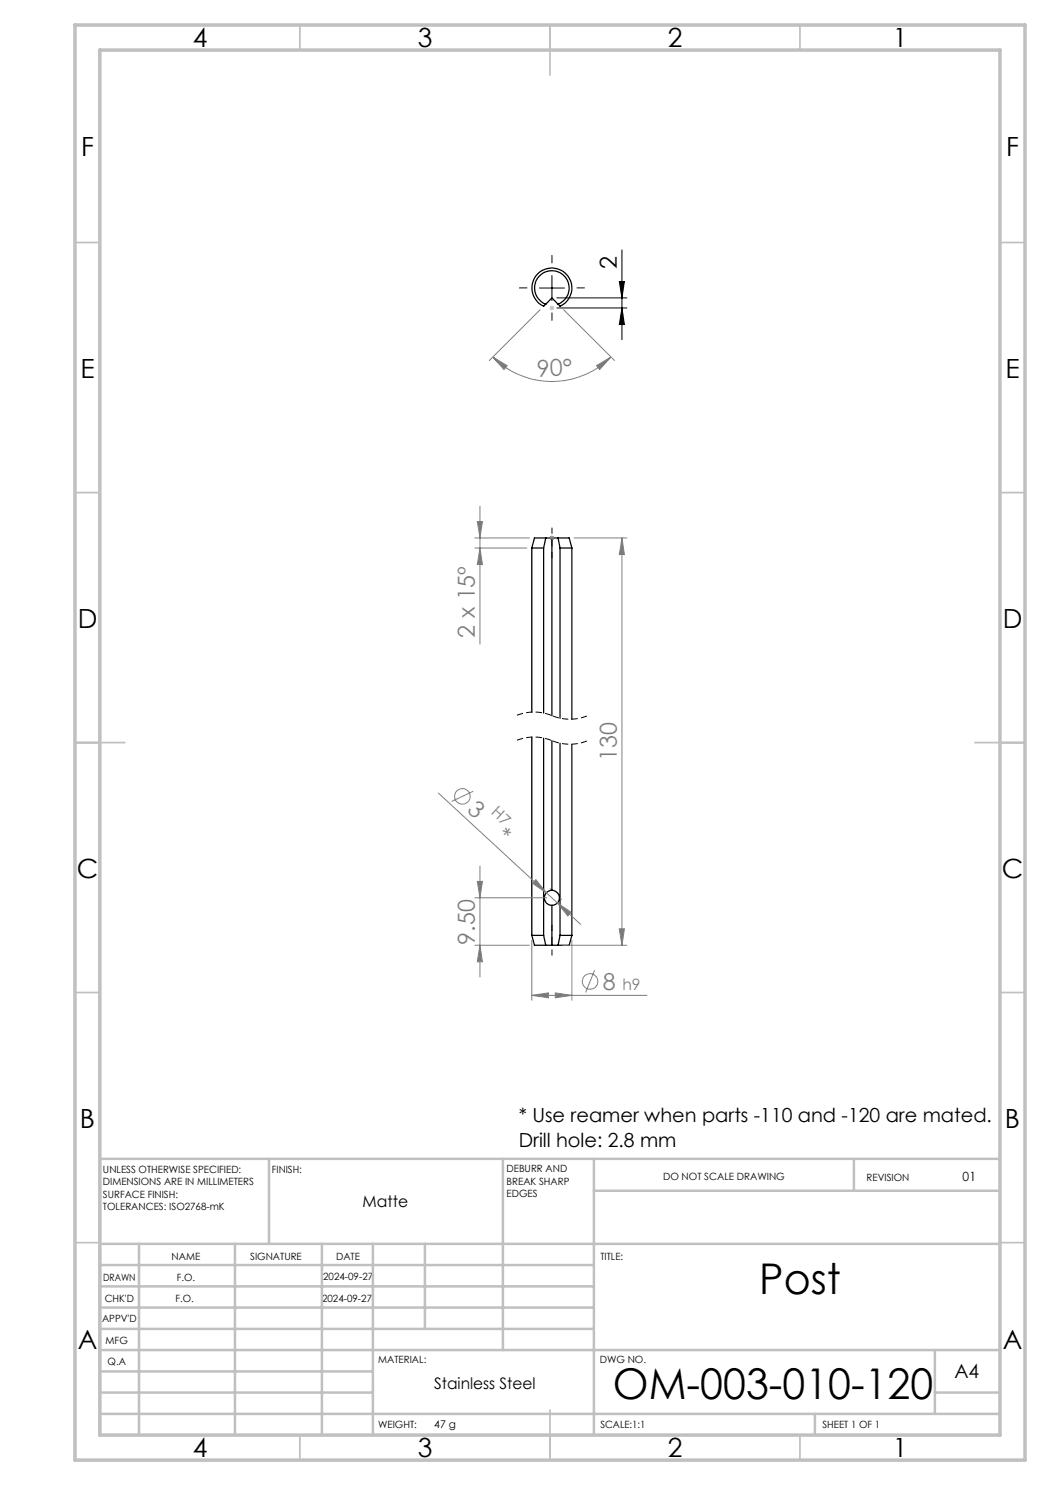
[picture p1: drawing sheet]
<svg xmlns="http://www.w3.org/2000/svg" width="210mm" height="297mm" viewBox="0 0 210 297" stroke-linecap="round" stroke-linejoin="round" font-family="sans-serif">
<g fill="none" stroke="#000" stroke-width=".25">
<path d="M109.1 60.9l-.4 .3a4 4 0 0 1-1.5-6.1 4 4 0 0 1 6.3 0 4 4 0 0 1-1.5 6.1l-.4-.3M109.1 60.9a3.5 3.5 0 0 1-1.5-5.4 3.5 3.5 0 0 1 5.6 0 3.5 3.5 0 0 1-1.6 5.4M109.1 60.9l1.3-1.3 1.2 1.3M106.4 109.6h2.3M106.4 109.6v32.8M108.7 109.6v33M109.1 107.6h-2.2l-.5 2M109.1 107.6l-.4 2M109.1 107.6h2.5M110.4 107.6v35.6M111.6 107.6h2.2l.6 2M111.6 107.6l.4 2"/>
<path d="M112 109.6h2.4M112 109.6v34M114.4 109.6v34.3M106.4 147.4v39.7M108.7 147.6v39.5M110.4 148.1v30M112 148.7v38.4M114.4 148.9v38.2M110.4 178.1a1.5 1.5 0 0 0-1.5 1.5 1.5 1.5 0 0 0 1.5 1.5M110.4 178.1a1.5 1.5 0 0 1 1.5 1.5 1.5 1.5 0 0 1-1.5 1.5M106.4 187.1h2.3M106.4 187.1l.5 2h2.2"/>
<path d="M108.7 187.1l.4 2M109.1 189.1h2.5M110.4 181.1v8M112 187.1h2.4M112 187.1l-.4 2M114.4 187.1l-.6 2h-2.2"/>
</g>
<g fill="none" stroke="#808080" stroke-width=".2">
<path d="M98.6 71.4l2.8 1.7-.6 .8zM98.6 71.4a16.6 16.6 0 0 0 23.6 0M108 61.9l-10.1 10.2M112.7 61.9l10.2 10.2M119.3 73.1l2.9-1.7-2.3 2.5zM95 107.6h10.9M95 109.6h10.4M95.5 104.3h1l-.5 3.3zM96 101.2v27.6M96 109.6l.5 3.3h-1zM109.9 107.6h1M110 107.2l.7 .7"/>
<path d="M110.4 107.1v1M110.7 107.2l-.7 .7M114.8 107.6h10.6M124.4 107.6v81.5M124.4 107.6l.5 3.3h-1zM87.7 158.6l23.8 22M94.7 158.3l-4.4 2M95 179.6h14.4M95.5 176.3h1l-.5 3.3zM96 173.2v22.2M107.2 175.9l2.1 2.6-2.8-1.8zM110 177.8h.1"/>
<path d="M112.1 179.8h.1M95 189.1h10.9M96 189.1l.5 3.3h-1zM106.4 199.1l3.3-.5v1zM106.4 188.1v12M106.4 199.1h23M111.1 198.6l3.3 .5-3.3 .5zM111.5 180.6l2.7 1.9-.6 .7zM111.5 180.6l4.6 4.3M112.6 189.1h12.8M114.4 188.1v12M118.9 194.1l-1.8 4.4"/>
<path d="M123.9 185.8h1l-.5 3.3z"/>
<circle cx="92.5" cy="159.3" r="1.57"/>
<circle cx="118" cy="196.3" r="1.56"/>
</g>
<path d="M110.4 148.1a9.3 9.3 0 0 0-7.2 0M110.4 143.1a9.3 9.3 0 0 0-7.2 0M117.6 148.1a9.3 9.3 0 0 1-7.2 0M117.6 143.1a9.3 9.3 0 0 1-7.2 0" fill="none" stroke="#000" stroke-width=".2" stroke-dasharray="1.3 .6" stroke-dashoffset="-.2" stroke-linecap="butt"/>
<path d="M107.9 57.6h5M110.4 55.1v5M111.4 59.6h14M123.9 56.3h1l-.5 3.3zM124.4 50v17.9M111.4 61.6h14M124.4 61.6l.5 3.3h-1z" fill="none" stroke="#000" stroke-width=".2"/>
<path d="M109.9 61.6h1M110 61.2l.7 .7M110.4 61.1v1M110.7 61.2l-.7 .7" fill="none" stroke="#c0c0c0" stroke-width=".2"/>
<path d="M110.4 111.6v-6M110.4 185v6" fill="none" stroke="#000" stroke-width=".2" stroke-dasharray="15.2 1.3 1.3 1.3" stroke-dashoffset="14.1"/>
<path d="M105.4 57.6h-1.5M110.4 52.6v-1.5M115.4 57.6h1.5M110.4 62.6v1.5" fill="none" stroke="#000" stroke-width=".2" stroke-dasharray="15.2 1.3 1.3 1.3"/>
<g fill="none" stroke="#c0c0c0" stroke-width=".35">
<path d="M60 5v5M110 5v10M160 5v5M15 48.5h5M200 48.5h5M15 98.5h5M200 98.5h5M15 148.5h10M195 148.5h10M15 198.5h5M200 198.5h5M15 248.5h5"/>
<path d="M200 248.5h5M60 287v5M110 282v10M160 287v5"/>
</g>
<g fill="none" stroke="#c0c0c0" stroke-width=".5">
<path d="M53.8 231.8v17M100.6 231.8v38.2M118.8 231.8v55.2M118.8 238.2h81.2M170.8 231.8v6.4M200 231.8h-180v55.2M20 248.8h180M20 257.3h98.8M20 253h98.8M27.8 248.8v38.2M47 248.8v38.2M64.4 248.8v38.2"/>
<path d="M74.6 248.8v38.2M85 248.8v17M20 265.8h98.8M20 261.5h98.8M20 278.5h54.6M20 274.3h54.6M20 270h180M187 278.5h13M187 270v12.8M20 282.8h180M163 282.8v4.2"/>
</g>
<path d="M15 5h190v287h-190zM20 10h180v277h-180z" fill="none" stroke="#c0c0c0" stroke-width=".7"/>
<path d="M123.9 56.3h1l-.5 3.3zM124.4 61.6l.5 3.3h-1z" fill="#000"/>
<g fill="#808080">
<path d="M111.5 180.6l2.7 1.9-.6 .7zM107.2 175.9l2.1 2.6-2.8-1.8z"/>
<path d="M106.4 199.1l3.3-.5v1zM111.1 198.6l3.3 .5-3.3 .5z"/>
<path d="M98.6 71.4l2.8 1.7-.6 .8zM119.3 73.1l2.9-1.7-2.3 2.5z"/>
<path d="M96 189.1l.5 3.3h-1zM95.5 176.3h1l-.5 3.3z"/>
<path d="M124.4 107.6l.5 3.3h-1zM123.9 185.8h1l-.5 3.3zM95.5 104.3h1l-.5 3.3zM96 109.6l.5 3.3h-1z"/>
</g>
<g font-size="8.5">
<text x="151.8" y="258.8">Post</text>
<text x="122.6" y="279.7">OM-003-010-120</text>
</g>
<g font-size="5.3">
<text x="38.5" y="9.5">4</text>
<text x="83.5" y="9.5">3</text>
<text x="133.6" y="9.5">2</text>
<text x="178.6" y="9.5">1</text>
<text x="16.2" y="31.3">F</text>
<text x="201.2" y="31.3">F</text>
<text x="16.1" y="75.5">E</text>
<text x="201.1" y="75.5">E</text>
<text x="15.5" y="125.5">D</text>
<text x="200.5" y="125.5">D</text>
<text x="15.4" y="175.5">C</text>
<text x="200.4" y="175.5">C</text>
<text x="16" y="225.5">B</text>
<text x="201" y="225.5">B</text>
<text x="15.5" y="269.8">A</text>
<text x="200.5" y="269.8">A</text>
<text x="38.5" y="291.5">4</text>
<text x="83.5" y="291.5">3</text>
<text x="133.6" y="291.5">2</text>
<text x="178.6" y="291.5">1</text>
</g>
<text font-size="4.7" x="123.4" y="53.9" transform="rotate(-90 123.4 53.9)">2</text>
<g font-size="4.7" fill="#808080">
<text x="107.5" y="75.4" transform="rotate(-2 107.5 75.4)">90°</text>
<text x="95" y="127.5" transform="rotate(-90 95 127.5)">2 x 15º</text>
<text x="123.4" y="152.2" transform="rotate(-90 123.4 152.2)">130</text>
<text x="93.2" y="162.3" transform="rotate(43 93.2 162.3)">3</text>
<text x="98.9" y="167.5" transform="rotate(43 98.9 167.5)">*</text>
<text x="95" y="188.9" transform="rotate(-90 95 188.9)">9.50</text>
<text x="120.6" y="198">8</text>
</g>
<g font-size="3.9">
<text x="103.7" y="224.5">* Use reamer when parts -110 and -120 are mated.</text>
<text x="103.7" y="229.4">Drill hole: 2.8 mm</text>
<text x="190.9" y="275.5">A4</text>
</g>
<g font-size="3.2">
<text x="72.5" y="241.4">Matte</text>
<text x="86.8" y="277.9">Stainless Steel</text>
</g>
<g font-size="3.1" fill="#808080">
<text x="98.1" y="162.7" transform="rotate(43 98.1 162.7)">H7</text>
<text x="124.5" y="198">h9</text>
</g>
<text font-size="2.5" x="192.5" y="236.1">01</text>
<text font-size="2.1" x="86.8" y="285.6">47 g</text>
<g font-size="2">
<text x="20.6" y="234.6">UNLESS OTHERWISE SPECIFIED:</text>
<text x="20.6" y="237.1">DIMENSIONS ARE IN MILLIMETERS</text>
<text x="20.6" y="239.6">SURFACE FINISH:</text>
<text x="54.4" y="234.6">FINISH:</text>
<text x="101.3" y="234.5">DEBURR AND</text>
<text x="101.3" y="237">BREAK SHARP</text>
<text x="101.3" y="239.5">EDGES</text>
<text x="132.6" y="236">DO NOT SCALE DRAWING</text>
<text x="173.3" y="236.2">REVISION</text>
<text x="20.6" y="242.1">TOLERANCES: ISO2768-mK</text>
<text x="34.3" y="252">NAME</text>
<text x="50" y="251.9">SIGNATURE</text>
<text x="67.2" y="251.9">DATE</text>
<text x="120.1" y="251.9">TITLE:</text>
<text x="20.6" y="256.1">DRAWN</text>
<text x="35.3" y="256.1">F.O.</text>
<text x="64.6" y="255.9">2024-09-27</text>
<text x="20.9" y="260.3">CHK'D</text>
<text x="35.1" y="260.3">F.O.</text>
<text x="64.4" y="260.3">2024-09-27</text>
<text x="20.4" y="264.4">APPV'D</text>
<text x="21.1" y="268.8">MFG</text>
<text x="21.5" y="273">Q.A</text>
<text x="75.6" y="272.5">MATERIAL:</text>
<text x="120" y="272.5">DWG NO.</text>
<text x="75.6" y="285.5">WEIGHT:</text>
<text x="120.1" y="285.6">SCALE:1:1</text>
<text x="164.5" y="285.6">SHEET 1 OF 1</text>
</g>
</svg>
